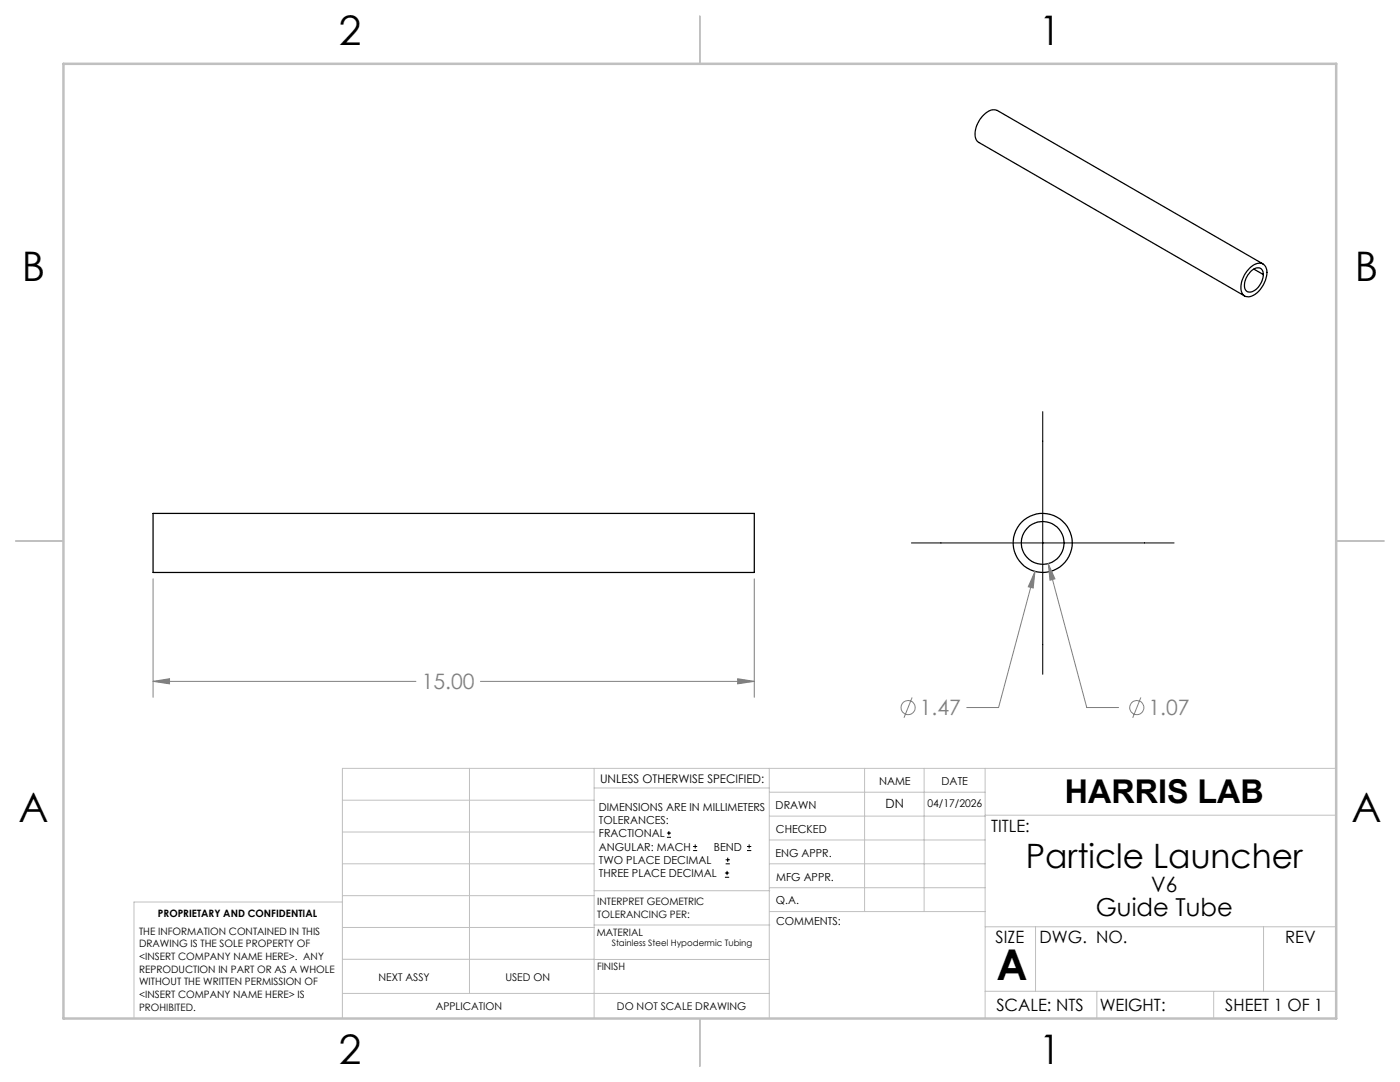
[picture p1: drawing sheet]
<svg xmlns="http://www.w3.org/2000/svg" width="279mm" height="216mm" viewBox="0 0 279 216" stroke-linecap="round" stroke-linejoin="round" font-family="sans-serif">
<g fill="none" stroke="#000" stroke-width=".25">
<path d="M249.4 53.5a2.21 2.21 0 0 1 2.8-.7 2.71 2.71 0 0 1 .4 3.1 4.8 4.8 0 0 1-3.5 3.3 1.61 1.61 0 0 1-1.5-2 6.1 6.1 0 0 1 1.8-3.7zM249.5 54.3a1.53 1.53 0 0 1 2.3-.5 3.5 3.5 0 0 1-2 4.4 1.14 1.14 0 0 1-1.4-1.4 4.2 4.2 0 0 1 1.1-2.5zM250.2 53.7l1.9 1.1M252.1 52.7l-53.1-30.7a2.78 2.78 0 0 0-3.2 1.5 4.4 4.4 0 0 0-.9 4.6l.4 .3 53.1 30.7M30.6 102.4h119.9v11.8h-119.9z"/>
<circle cx="208.1" cy="108.3" r="4.3"/>
<circle cx="208.1" cy="108.3" r="5.9"/>
</g>
<g fill="none" stroke="#808080" stroke-width=".2">
<path d="M30.6 115.5v23.6M150.5 115.5v23.6M206.6 114l-.4 3.3-1-.2zM206.6 114l-7.3 27.2h-6.4M209.2 112.5l1.3 3-1 .3zM209.2 112.5l7.7 28.7h6.3M30.6 136l3.2-.6v1.1zM30.6 136h52.4M95.9 136h54.6M147.2 135.4l3.3 .6-3.3 .5zM182 139.2l-1.6 4M227.7 139.2l-1.6 4"/>
<circle cx="181.2" cy="141.2" r="1.4"/>
<circle cx="226.9" cy="141.2" r="1.41"/>
</g>
<g fill="none" stroke="#000" stroke-width=".2">
<path d="M208.1 82.1v52.4M181.9 108.3h52.4M133.1 167.1h.8M133.1 166.2h.8M133.5 165.8v.9M138.3 169.7h.8M138.3 168.9h.8M138.7 168.5v.8M144.7 175h.8M144.7 174.2h.8M144.8 172.4h.9M144.8 171.6h.9"/>
<path d="M145.1 173.8v.8M145.2 171.1v.9M149.1 169.7h.8M149.1 168.9h.8M149.5 168.5v.8"/>
</g>
<g fill="none" stroke="#c0c0c0" stroke-width=".2">
<path d="M68.3 159.7h50.3M93.7 153.3v44.9M118.6 153.3v49.9M118.6 157.2h34.9M153.5 153.3v49.9M153.5 158.1h43.1M172.5 153.3v28.6M184.4 153.3v28.6M196.6 153.3v49.9M266.7 153.3h-198.4v49.9M68.3 178.7h50.3M68.3 172.4h50.3"/>
<path d="M68.3 166h50.3M68.3 180h-41.6v23.2M118.6 177.7h35M153.5 167.6h43.1M153.5 162.8h43.1M153.5 172.4h43.1M153.5 177.1h43.1M196.6 162.7h70.1M68.3 198.2h85.2M68.3 191.4l85.2 .1M68.3 185.1h50.3M118.6 184.6h35"/>
<path d="M153.6 181.9h43M196.6 197.8h70.1M196.6 184.9h70.1M206.7 184.9v12.9M218.9 197.8v5.4M242.2 197.8v5.4M252.2 184.9v12.9"/>
</g>
<path d="M139.7 3.2v9.5M3.1 107.9h9.6M266.7 107.9h9.5M139.7 203.2v9.6" fill="none" stroke="#c0c0c0" stroke-width=".25"/>
<path d="M12.7 12.7h254v190.5h-254z" fill="none" stroke="#c0c0c0" stroke-width=".5"/>
<path d="M30.6 136l3.2-.6v1.1zM147.2 135.4l3.3 .6-3.3 .5zM206.6 114l-1.4 3.1 1 .2zM209.2 112.5l.3 3.3 1-.3z" fill="#808080"/>
<text font-size="8.5" x="198.9" y="195.5">A</text>
<g font-size="8.1">
<text x="67.6" y="8.9">2</text>
<text x="207.3" y="8.9">1</text>
<text x="4.4" y="56.2">B</text>
<text x="270.4" y="56.2">B</text>
<text x="3.7" y="164.1">A</text>
<text x="269.7" y="164.1">A</text>
<text x="67.6" y="212.4">2</text>
<text x="207.3" y="212.4">1</text>
</g>
<text font-size="6.7" x="204.7" y="173.1">Particle Launcher</text>
<text font-size="6.5" x="212.5" y="160.2">HARRIS LAB</text>
<text font-size="4.9" x="218.7" y="182.7">Guide Tube</text>
<g font-size="4.2" fill="#808080">
<text x="84.2" y="137.5">15.00</text>
<text x="183.6" y="142.7">1.47</text>
<text x="229.2" y="142.7">1.07</text>
</g>
<text font-size="4.2" x="229.8" y="177.9">V6</text>
<g font-size="3.4">
<text x="197.8" y="166">TITLE:</text>
<text x="198.7" y="188.1">SIZE</text>
<text x="207.5" y="188.1">DWG. NO.</text>
<text x="256.5" y="188.2">REV</text>
<text x="198.8" y="201.7">SCALE: NTS</text>
<text x="219.5" y="201.8">WEIGHT:</text>
<text x="244.5" y="201.7">SHEET 1 OF 1</text>
</g>
<text font-size="2.5" x="176.7" y="161.3">DN</text>
<text font-size="2.4" x="119.8" y="156.2">UNLESS OTHERWISE SPECIFIED:</text>
<g font-size="2.2">
<text x="119.5" y="161.8">DIMENSIONS ARE IN MILLIMETERS</text>
<text x="154.8" y="161.4">DRAWN</text>
<text x="175.4" y="156.6">NAME</text>
<text x="187.9" y="156.7">DATE</text>
<text x="119.5" y="164.4">TOLERANCES:</text>
<text x="119.5" y="167.1">FRACTIONAL</text>
<text x="154.9" y="166.3">CHECKED</text>
<text x="119.5" y="169.7">ANGULAR: MACH</text>
<text x="119.5" y="172.4">TWO PLACE DECIMAL</text>
<text x="142.5" y="169.7">BEND</text>
<text x="154.8" y="170.9">ENG APPR.</text>
<text x="119.5" y="175">THREE PLACE DECIMAL</text>
<text x="154.9" y="175.7">MFG APPR.</text>
<text x="154.9" y="180.4">Q.A.</text>
<text x="154.9" y="184.6">COMMENTS:</text>
</g>
<g font-size="2.1">
<text x="185.1" y="161.1">04/17/2026</text>
<text x="75.5" y="195.7">NEXT ASSY</text>
<text x="100.9" y="195.7">USED ON</text>
<text x="86.9" y="201.5">APPLICATION</text>
<text x="123.1" y="201.6">DO NOT SCALE DRAWING</text>
</g>
<g font-size="2">
<text x="31.5" y="182.9">PROPRIETARY AND CONFIDENTIAL</text>
<text x="119.2" y="180.6">INTERPRET GEOMETRIC</text>
<text x="119.2" y="183.1">TOLERANCING PER:</text>
<text x="27.8" y="186.5">THE INFORMATION CONTAINED IN THIS</text>
<text x="27.8" y="189">DRAWING IS THE SOLE PROPERTY OF</text>
<text x="27.8" y="191.6">&lt;INSERT COMPANY NAME HERE&gt;. ANY</text>
<text x="119.1" y="186.7">MATERIAL</text>
<text x="27.8" y="194.1">REPRODUCTION IN PART OR AS A WHOLE</text>
<text x="27.8" y="196.6">WITHOUT THE WRITTEN PERMISSION OF</text>
<text x="119.1" y="193.5">FINISH</text>
<text x="27.8" y="199.1">&lt;INSERT COMPANY NAME HERE&gt; IS</text>
<text x="27.8" y="201.7">PROHIBITED.</text>
</g>
<text font-size="1.8" x="122.1" y="188.7">Stainless Steel Hypodermic Tubing</text>
</svg>
